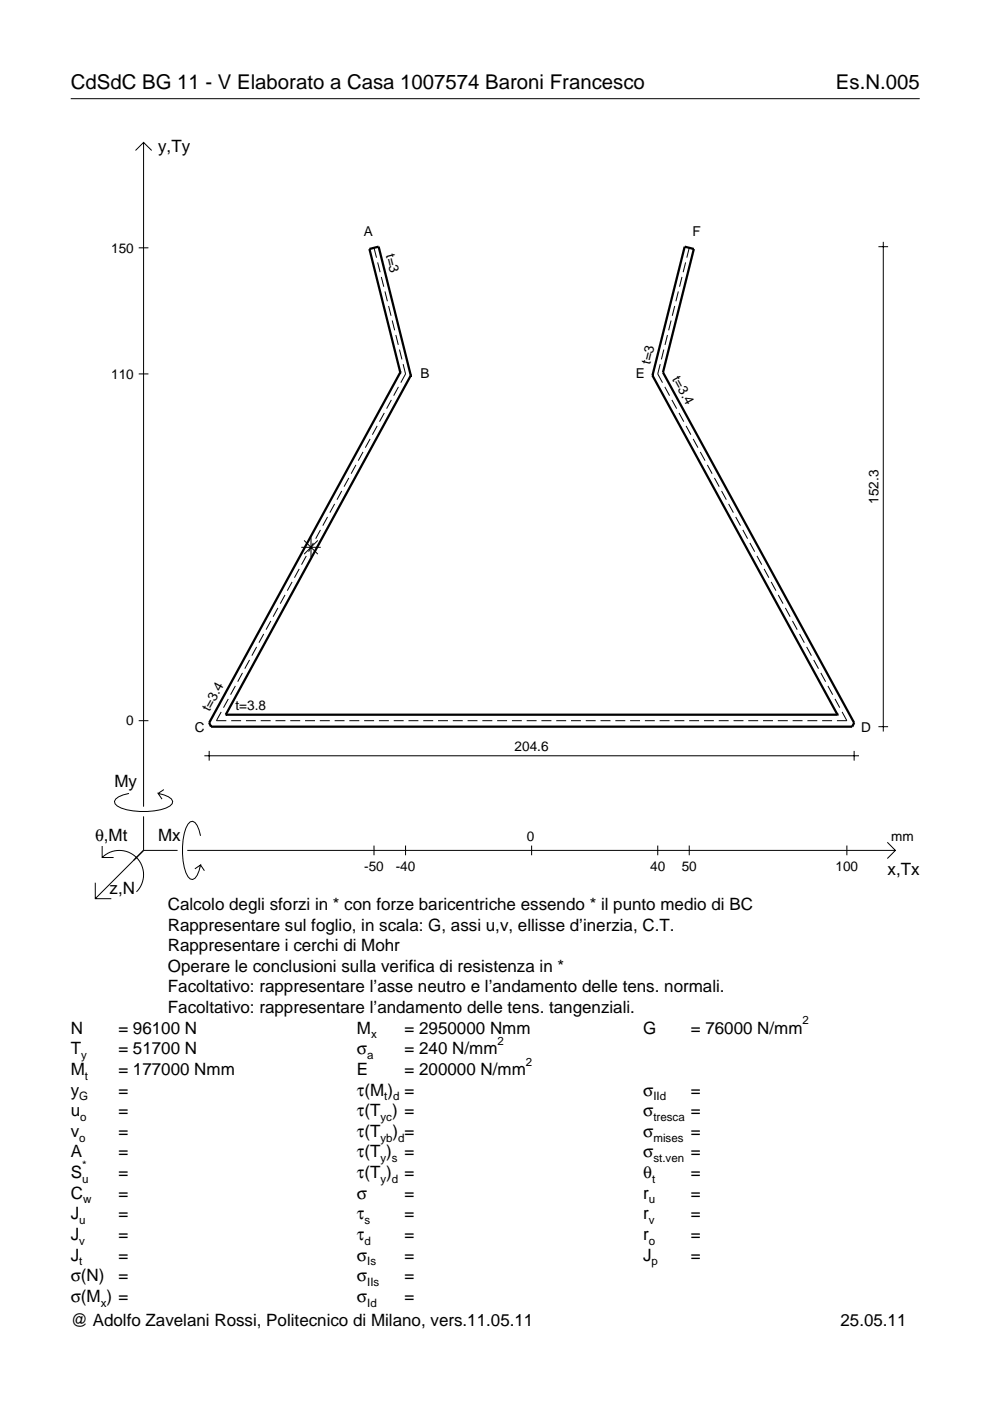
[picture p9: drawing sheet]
<svg xmlns="http://www.w3.org/2000/svg" width="210mm" height="297mm" viewBox="0 0 210 297" stroke-linecap="round" stroke-linejoin="round" font-family="sans-serif">
<g fill="none" stroke="#000" stroke-width=".21">
<path d="M15 20.9h180M28.7 31.9l1.7-1.7 1.8 1.7M30.4 30.2v140.8M29.4 52.5h2.1M79.3 52.5l.5 2.1M80.1 55.6l.5 2.1M80.8 58.7l.6 2.1M144.6 58.7l-.5 2.1M145.4 55.6l-.6 2.1M146.1 52.5l-.5 2.1M186.2 52.3h2.1M187.3 51.3v103.8"/>
<path d="M29.4 79.3h2.1M81.6 61.8l.5 2.1M82.4 64.9l.5 2.1M83.2 68l.5 2M83.9 71l.5 2.1M84.7 74.1l.5 2.1M85.5 77.2l.5 2.1-1 1.8M140 77.2l-.5 2.1 1 1.8M140.7 74.1l-.5 2.1M141.5 71l-.5 2.1M142.3 68l-.5 2M143.1 64.9l-.6 2.1"/>
<path d="M143.8 61.8l-.5 2.1M75.5 98.6l-1.1 1.8M77 95.8l-1 1.9M78.5 93.1l-1 1.8M80 90.3l-1 1.9M81.5 87.6l-1 1.8M83 84.8l-1 1.8M84.5 82l-1 1.9M141 82l1 1.9M142.5 84.8l1 1.8M144 87.6l1 1.8M145.5 90.3l1 1.9"/>
<path d="M147 93.1l1 1.8M148.5 95.8l1 1.9M150 98.6l1 1.8M63.9 116h4.1M64.5 114.6l2.9 2.9M64.9 117.9l-1 1.8M65.9 114v4.1M66.4 115.1l-1 1.9M67.4 114.6l-2.9 2.9M67.9 112.4l-1 1.8M69.4 109.6l-1 1.9M70.9 106.8l-1 1.9"/>
<path d="M72.5 104.1l-1.1 1.8M74 101.3l-1.1 1.9M151.5 101.3l1 1.9M153 104.1l1 1.8M154.5 106.8l1 1.9M156 109.6l1 1.9M157.5 112.4l1 1.8M159 115.1l1 1.9M160.5 117.9l1 1.8M52.9 139.9l-1 1.9M54.4 137.2l-1 1.8M55.9 134.4l-1 1.9"/>
<path d="M57.4 131.7l-1 1.8M58.9 128.9l-1 1.9M60.4 126.1l-1 1.9M61.9 123.4l-1 1.8M63.4 120.6l-1 1.9M162 120.6l1 1.9M163.5 123.4l1 1.8M165 126.1l1 1.9M166.5 128.9l1 1.9M168 131.7l1 1.8M169.5 134.4l1 1.9M171 137.2l1 1.8"/>
<path d="M172.5 139.9l1 1.9M29.4 152.8h2.1M44.3 159.2v2.1M46.9 150.9l-1 1.9h2.1M48.4 148.2l-1 1.8M49 152.8h2.1M49.9 145.4l-1 1.9M51.4 142.7l-1 1.8M52.1 152.8h2.2M55.3 152.8h2.1M58.4 152.8h2.1M61.5 152.8h2.1"/>
<path d="M64.7 152.8h2.1M67.8 152.8h2.1M70.9 152.8h2.1M74.1 152.8h2.1M77.2 152.8h2.1M80.3 152.8h2.1M83.5 152.8h2.1M86.6 152.8h2.1M89.7 152.8h2.1M92.9 152.8h2.1M96 152.8h2.1M99.1 152.8h2.1"/>
<path d="M102.3 152.8h2.1M105.4 152.8h2.1M108.5 152.8h2.1M111.7 152.8h2.1M114.8 152.8h2.1M117.9 152.8h2.1M121.1 152.8h2.1M124.2 152.8h2.1M127.3 152.8h2.1M130.5 152.8h2.1M133.6 152.8h2.1M136.7 152.8h2.1"/>
<path d="M139.9 152.8h2.1M143 152.8h2.1M146.1 152.8h2.1M149.3 152.8h2.1M152.4 152.8h2.1M155.5 152.8h2.1M158.7 152.8h2.1M161.8 152.8h2.1M164.9 152.8h2.1M168.1 152.8h2.1M171.2 152.8h2.1M174 142.7l1 1.8"/>
<path d="M174.3 152.8h2.1M175.5 145.4l1 1.9M177 148.2l1 1.8M178.5 150.9l1.1 1.9h-2.2M181.1 159.2v2.1M186.2 154.1h2.1M21.7 179.4v2.4h2.4M27.3 168.2a3.6 3.6 0 0 0-3 1.7l.1 .5a5.6 5.6 0 0 0 3.8 1.5 13.4 13.4 0 0 0 7.8-1l.5-.5 .1-.5a3.6 3.6 0 0 0-3.1-1.7l.8 1.2M30.4 173.1v7.2M34.7 167.4l-1.2 .8M42.5 177.2a3.6 3.6 0 0 0-1.7-3.1l-.5 .2a5.7 5.7 0 0 0-1.5 3.7 13.3 13.3 0 0 0 1 7.9l.5 .5 .5 .1a3.6 3.6 0 0 0 1.7-3.1l-1.2 .8M43.3 160.2h138.8"/>
<path d="M79.3 179.3v2M86 179.3v2M112.7 179.3v2M139.5 179.3v2M146.1 179.3v2M179.6 179.3v2M188.1 178.6l1.7 1.7-1.7 1.7M20.2 187.2v3.3h3.4M21.7 181.8a5.1 5.1 0 0 1 7.2 0 5.1 5.1 0 0 1 0 7.3M30.4 180.3l-10.2 10.2M30.4 180.3h7.2M39.7 180.3h150.1"/>
<path d="M42.5 183.4l.8 1.2"/>
</g>
<path d="M84.9 79h.1M84.9 79l-6.6-26.2 2-.5 6.8 27.3M84.9 79l-40.6 74.3 .4 .8h136l.4-.8-40.5-74.3M87.1 79.6h.1M87.1 79.6l-39.2 71.9M138.3 79.6h.1M138.3 79.6l39.3 71.9M140.6 79h.1M140.6 79l6.5-26.2-1.9-.5-6.9 27.3M47.9 151.5h.1M47.9 151.5h129.7M177.6 151.5h.1" fill="none" stroke="#000" stroke-width=".48"/>
<g font-size="4.3">
<text x="15" y="18.9">CdSdC BG 11 - V Elaborato a Casa 1007574 Baroni Francesco</text>
<text x="177.2" y="18.9">Es.N.005</text>
</g>
<g font-size="3.6">
<text x="33.5" y="32.3">y,Ty</text>
<text x="24.3" y="166.9">My</text>
<text x="20.1" y="178.2">θ,Mt</text>
<text x="33.5" y="178.2">Mx</text>
<text x="188.2" y="185.5">x,Tx</text>
<text x="23.2" y="189.6">z,N</text>
<text x="35.6" y="192.9">Calcolo degli sforzi in * con forze baricentriche essendo * il punto medio di BC</text>
<text x="35.6" y="197.3">Rappresentare sul foglio, in scala: G, assi u,v, ellisse d’inerzia, C.T.</text>
<text x="35.6" y="201.7">Rappresentare i cerchi di Mohr</text>
<text x="35.6" y="206">Operare le conclusioni sulla verifica di resistenza in *</text>
<text x="35.6" y="210.4">Facoltativo: rappresentare l’asse neutro e l’andamento delle tens. normali.</text>
<text x="35.6" y="214.8">Facoltativo: rappresentare l’andamento delle tens. tangenziali.</text>
<text x="15" y="219.2">N</text>
<text x="25.1" y="219.2">= 96100 N</text>
<text x="75.7" y="219.2">M</text>
<text x="85.8" y="219.2">= 2950000 Nmm</text>
<text x="136.4" y="219.2">G</text>
<text x="146.5" y="219.2">= 76000 N/mm</text>
<text x="15" y="223.5">T</text>
<text x="15" y="227.9">M</text>
<text x="25.1" y="223.5">= 51700 N</text>
<text x="25.1" y="227.9">= 177000 Nmm</text>
<text x="75.7" y="223.5">σ</text>
<text x="75.7" y="227.9">E</text>
<text x="85.8" y="223.5">= 240 N/mm</text>
<text x="85.8" y="227.9">= 200000 N/mm</text>
<text x="15" y="232.3">y</text>
<text x="25.1" y="232.3">=</text>
<text x="75.7" y="232.3">τ(M ) =</text>
<text x="136.4" y="232.3">σ</text>
<text x="146.5" y="232.3">=</text>
<text x="15" y="236.7">u</text>
<text x="25.1" y="236.7">=</text>
<text x="75.7" y="236.7">τ(T ) =</text>
<text x="136.4" y="236.7">σ</text>
<text x="146.5" y="236.7">=</text>
<text x="15" y="241">v</text>
<text x="15" y="245.4">A</text>
<text x="25.1" y="241">=</text>
<text x="25.1" y="245.4">=</text>
<text x="75.7" y="245.4">τ(T )</text>
<text x="75.7" y="241">τ(T</text>
<text x="83.3" y="241">) =</text>
<text x="85.8" y="245.4">=</text>
<text x="136.4" y="241">σ</text>
<text x="136.4" y="245.4">σ</text>
<text x="146.5" y="241">=</text>
<text x="146.5" y="245.4">=</text>
<text x="15" y="249.8">S</text>
<text x="25.1" y="249.8">=</text>
<text x="75.7" y="249.8">τ(T )</text>
<text x="85.8" y="249.8">=</text>
<text x="136.4" y="249.8">θ</text>
<text x="146.5" y="249.8">=</text>
<text x="15" y="254.2">C</text>
<text x="25.1" y="254.2">=</text>
<text x="75.7" y="254.2">σ</text>
<text x="85.8" y="254.2">=</text>
<text x="136.4" y="254.2">r</text>
<text x="146.5" y="254.2">=</text>
<text x="15" y="258.5">J</text>
<text x="15" y="262.9">J</text>
<text x="25.1" y="258.5">=</text>
<text x="25.1" y="262.9">=</text>
<text x="75.7" y="258.5">τ</text>
<text x="75.7" y="262.9">τ</text>
<text x="85.8" y="258.5">=</text>
<text x="85.8" y="262.9">=</text>
<text x="136.4" y="258.5">r</text>
<text x="136.4" y="262.9">r</text>
<text x="146.5" y="258.5">=</text>
<text x="146.5" y="262.9">=</text>
<text x="15" y="267.3">J</text>
<text x="25.1" y="267.3">=</text>
<text x="75.7" y="267.3">σ</text>
<text x="85.8" y="267.3">=</text>
<text x="136.4" y="267.3">J</text>
<text x="146.5" y="267.3">=</text>
<text x="15" y="271.7">σ(N)</text>
<text x="25.1" y="271.7">=</text>
<text x="75.7" y="271.7">σ</text>
<text x="85.8" y="271.7">=</text>
<text x="15" y="276">σ(M ) =</text>
<text x="15" y="281.2">@ Adolfo Zavelani Rossi, Politecnico di Milano, vers.11.05.11</text>
<text x="75.7" y="276">σ</text>
<text x="85.8" y="276">=</text>
<text x="178.2" y="281.2">25.05.11</text>
</g>
<g font-size="2.9">
<text x="23.6" y="53.5">150</text>
<text x="77.1" y="50">A</text>
<text x="146.8" y="50">F</text>
<text x="81.8" y="54.1" transform="rotate(76 81.8 54.1)">t=3</text>
<text x="137.8" y="77.4" transform="rotate(-76 137.8 77.4)">t=3</text>
<text x="23.6" y="80.3">110</text>
<text x="89.2" y="80.2">B</text>
<text x="134.8" y="80.2">E</text>
<text x="142.5" y="80.3" transform="rotate(61 142.5 80.3)">t=3.4</text>
<text x="186.2" y="106.8" transform="rotate(-90 186.2 106.8)">152.3</text>
<text x="26.8" y="153.8">0</text>
<text x="41.3" y="155.3">C</text>
<text x="44.4" y="151" transform="rotate(-61 44.4 151)">t=3.4</text>
<text x="49.9" y="150.5">t=3.8</text>
<text x="182.6" y="155.3">D</text>
<text x="109.1" y="159.2">204.6</text>
<text x="111.7" y="178.2">0</text>
<text x="189" y="178.2">mm</text>
<text x="77.2" y="184.7">-50</text>
<text x="83.9" y="184.7">-40</text>
<text x="137.9" y="184.7">40</text>
<text x="144.5" y="184.7">50</text>
<text x="177.2" y="184.7">100</text>
</g>
<g font-size="2.4">
<text x="78.7" y="220.2">x</text>
<text x="105.5" y="221.5">2</text>
<text x="170.2" y="217.2">2</text>
<text x="17.2" y="224.5">y</text>
<text x="77.9" y="224.5">a</text>
<text x="111.5" y="225.9">2</text>
<text x="16.8" y="233.3">G</text>
<text x="18" y="228.9">t</text>
<text x="81.5" y="233.3">t d</text>
<text x="138.5" y="233.3">IId</text>
<text x="17" y="237.7">o</text>
<text x="80.7" y="237.7">yc</text>
<text x="138.5" y="237.7">tresca</text>
<text x="16.8" y="242">o</text>
<text x="80.7" y="242">yb d</text>
<text x="138.5" y="242">mises</text>
<text x="17.4" y="250.8">u</text>
<text x="17.4" y="247.8">*</text>
<text x="80.7" y="246.4">y s</text>
<text x="80.7" y="250.8">y d</text>
<text x="138.2" y="250.8">t</text>
<text x="138.5" y="246.4">st.ven</text>
<text x="17.6" y="255.2">w</text>
<text x="137.6" y="255.2">u</text>
<text x="16.8" y="259.5">u</text>
<text x="16.8" y="263.9">v</text>
<text x="77.3" y="259.5">s</text>
<text x="77.3" y="263.9">d</text>
<text x="137.6" y="259.5">v</text>
<text x="137.6" y="263.9">o</text>
<text x="16.8" y="268.3">t</text>
<text x="77.9" y="268.3">Is</text>
<text x="138.2" y="268.3">p</text>
<text x="77.9" y="272.7">IIs</text>
<text x="21.4" y="277">x</text>
<text x="77.9" y="277">Id</text>
</g>
</svg>
